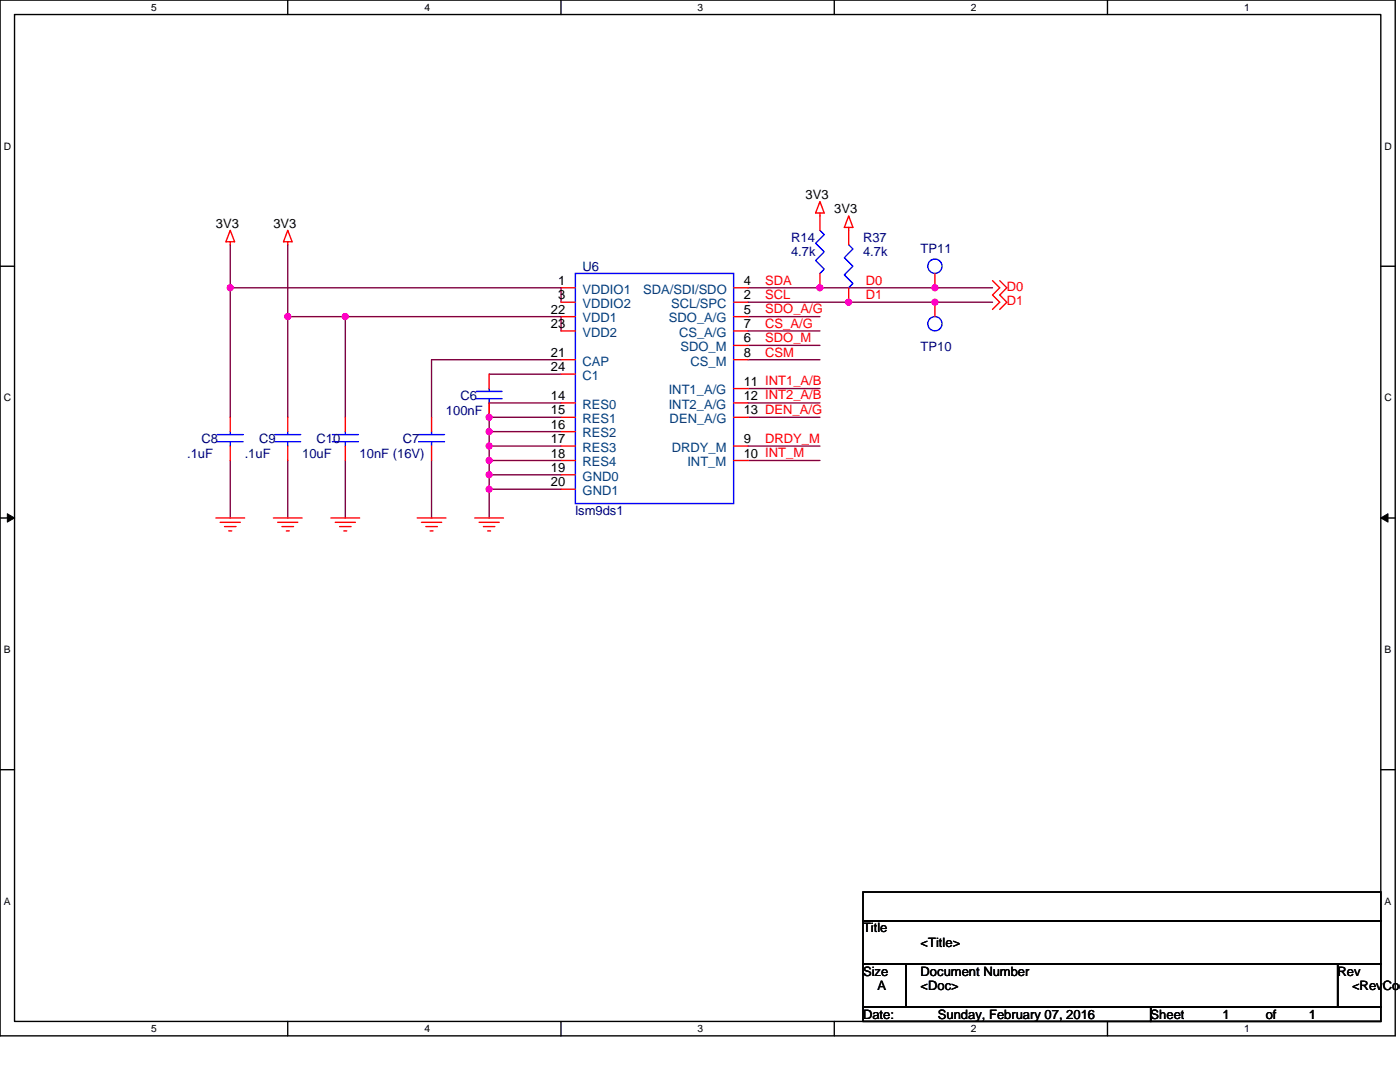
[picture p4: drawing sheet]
<svg xmlns="http://www.w3.org/2000/svg" width="279mm" height="216mm" viewBox="0 0 279 216" stroke-linecap="round" stroke-linejoin="round" font-family="sans-serif">
<path d="M0 0h278.4v206.7h-278.4zM2.9 2.9h272.7v200.9h-272.7z" fill="none" stroke="#000" stroke-width=".28"/>
<g fill="#fff">
<path d="M30.2 .3h1.1v2.3h-1.1z"/>
<path d="M30.2 204.1h1.1v2.3h-1.1z"/>
</g>
<path d="M57.4 0v2.9M57.4 203.8v2.9" fill="none" stroke="#000" stroke-width=".28"/>
<g fill="#fff">
<path d="M84.7 .3h1.1v2.3h-1.1z"/>
<path d="M84.7 204.1h1.1v2.3h-1.1z"/>
</g>
<path d="M112 0v2.9M112 203.8v2.9" fill="none" stroke="#000" stroke-width=".28"/>
<g fill="#fff">
<path d="M139.2 .3h1.2v2.3h-1.2z"/>
<path d="M139.2 204.1h1.2v2.3h-1.2z"/>
</g>
<path d="M166.5 0v2.9M166.5 203.8v2.9" fill="none" stroke="#000" stroke-width=".28"/>
<g fill="#fff">
<path d="M193.8 .3h1.1v2.3h-1.1z"/>
<path d="M193.8 204.1h1.1v2.3h-1.1z"/>
</g>
<path d="M221 0v2.9M221 203.8v2.9" fill="none" stroke="#000" stroke-width=".28"/>
<g fill="#fff">
<path d="M248.3 .3h1.1v2.3h-1.1z"/>
<path d="M248.3 204.1h1.1v2.3h-1.1z"/>
<path d="M.7 28h1.5v2.3h-1.5z"/>
<path d="M276.3 28h1.5v2.3h-1.5z"/>
<path d="M.7 78.2h1.5v2.3h-1.5z"/>
<path d="M276.3 78.2h1.5v2.3h-1.5z"/>
</g>
<path d="M0 53.1h2.9M275.6 53.1h2.8" fill="none" stroke="#000" stroke-width=".28"/>
<g fill="#fff">
<path d="M.7 128.5h1.4v2.2h-1.4z"/>
<path d="M276.3 128.5h1.4v2.2h-1.4z"/>
</g>
<path d="M0 103.4h2.9M275.6 103.4h2.8" fill="none" stroke="#000" stroke-width=".28"/>
<path d="M1.5 102.5l1.4 .9-1.4 .8zM275.6 103.4l1.4-.9v1.7z" fill="#000" stroke="#000" stroke-width=".2"/>
<g fill="#fff">
<path d="M.7 178.7h1.4v2.3h-1.4z"/>
<path d="M276.3 178.7h1.4v2.3h-1.4z"/>
</g>
<path d="M0 153.6h2.9M275.6 153.6h2.8M172.2 178h103.4v5.7h-103.4zM172.2 183.7h103.4v8.6h-103.4zM172.2 192.3h8.6v8.6h-8.6zM180.8 192.3h86.2v8.6h-86.2zM267 192.3h8.6v8.6h-8.6zM172.2 200.9h57.4v2.9h-57.4zM229.6 200.9h46v2.9h-46z" fill="none" stroke="#000" stroke-width=".28"/>
<g fill="none" stroke="#800040" stroke-width=".28">
<path d="M46 48.8v8.6M46 57.4v25.9M46 57.4h66v2.9M57.4 48.8v14.4M149.3 57.4h48.8M68.9 63.2h-11.5v20.1M97.6 74.7h14.4M112 71.8h-25.9v11.5M112 66v-2.8h-43.1v20.1M149.3 68.9h14.3M149.3 71.8h14.3M149.3 60.3h48.8"/>
<path d="M149.3 63.2h14.3M149.3 66h14.3M149.3 77.5h14.3M46 91.9v11.5M57.4 91.9v11.5M68.9 91.9v11.5M86.1 91.9v11.5M97.6 86.1h14.4M97.6 89h14.4M97.6 97.6h14.4M97.6 94.7h14.4M97.6 91.9h14.4"/>
<path d="M97.6 83.3h14.4M97.6 83.3v2.8M97.6 86.1v2.9M97.6 89v2.9M97.6 91.9v2.8M97.6 94.7v2.9M97.6 97.6v5.8M112 80.4h-14.4v2.9M149.3 80.4h14.3M149.3 83.3h14.3M149.3 89h14.3M149.3 91.9h14.3"/>
</g>
<g fill="#f0f" stroke="#f0f" stroke-width=".28">
<circle cx="97.6" cy="86.1" r=".57"/>
<circle cx="97.6" cy="89" r=".57"/>
<circle cx="97.6" cy="97.6" r=".57"/>
<circle cx="45.9" cy="57.4" r=".57"/>
<circle cx="68.9" cy="63.2" r=".57"/>
<circle cx="57.4" cy="63.2" r=".57"/>
<circle cx="97.6" cy="94.7" r=".57"/>
<circle cx="97.6" cy="91.9" r=".57"/>
<circle cx="97.6" cy="83.3" r=".57"/>
<circle cx="163.6" cy="57.4" r=".57"/>
<circle cx="186.6" cy="57.4" r=".57"/>
<circle cx="186.6" cy="60.3" r=".57"/>
<circle cx="169.4" cy="60.3" r=".57"/>
</g>
<g fill="none" stroke="#f00" stroke-width=".28">
<path d="M46 48.2v.6M46 46l.8 2.2h-1.7zM57.4 48.2v.6M57.4 46l.9 2.2h-1.7zM112 57.4h2.8M146.4 57.4h2.9M163.6 54.6v2.8M163.6 42.5v3.5M163.6 40.2l.9 2.3h-1.7zM169.4 45.4v3.4M169.4 57.4v2.9M169.4 43.1l.8 2.3h-1.7z"/>
<path d="M186.6 54.6v2.8M198.1 56l1.4 1.4-1.4 1.5 1.4 1.4-1.4 1.4M199.5 56l1.4 1.4-1.4 1.5 1.4 1.4-1.4 1.4M97.6 74.7v2.8M112 60.3h2.8M112 63.2h2.8M112 66h2.8M112 71.8h2.8M112 74.7h2.8M146.4 60.3h2.9M146.4 63.2h2.9M146.4 66h2.9"/>
<path d="M146.4 68.9h2.9M146.4 71.8h2.9M146.4 77.5h2.9M186.6 60.3v2.9M46 83.3v2.8M46 89v2.9M57.4 83.3v2.8M57.4 89v2.9M68.9 83.3v2.8M68.9 89v2.9M86.1 83.3v2.8M86.1 89v2.9"/>
<path d="M97.6 80.4v2.9M112 80.4h2.8M112 83.3h2.8M112 86.1h2.8M112 89h2.8M112 91.9h2.8M112 94.7h2.8M112 97.6h2.8M146.4 80.4h2.9M146.4 83.3h2.9M146.4 89h2.9M146.4 91.9h2.9"/>
<path d="M43.1 103.4h5.7M43.9 104.2h4.1M44.8 105.1h2.3M45.7 105.9h.5M54.6 103.4h5.7M55.4 104.2h4M56.3 105.1h2.3M57.1 105.9h.6M66 103.4h5.8M66.9 104.2h4M67.8 105.1h2.3M68.6 105.9h.6"/>
<path d="M83.3 103.4h5.7M84.1 104.2h4M85 105.1h2.3M85.9 105.9h.5M94.7 103.4h5.8M95.6 104.2h4M96.5 105.1h2.3M97.3 105.9h.6"/>
</g>
<g fill="none" stroke="#00f" stroke-width=".28">
<path d="M114.8 54.6h31.6v45.9h-31.6zM163.6 46l.9 .8-1.7 1.7 1.7 1.7-1.7 1.8 1.7 1.7-.9 .9M169.4 48.8l.8 .9-1.7 1.7 1.7 1.7-1.7 1.7 1.7 1.8-.8 .8M95 79.5h5.2M95 78.1h5.2M97.6 77.5v.6M97.6 79.5v.9M43.4 88.1h5.1M43.4 86.7h5.1M46 86.1v.6M46 88.1v.9M54.8 88.1h5.2"/>
<path d="M54.8 86.7h5.2M57.4 86.1v.6M57.4 88.1v.9M66.3 88.1h5.2M66.3 86.7h5.2M68.9 86.1v.6M68.9 88.1v.9M83.5 88.1h5.2M83.5 86.7h5.2M86.1 86.1v.6M86.1 88.1v.9"/>
<circle cx="186.6" cy="53.1" r="1.43"/>
<circle cx="186.6" cy="64.6" r="1.42"/>
</g>
<g font-size="2.6">
<text x="160.8" y="39.7">3V3</text>
<text x="43.1" y="45.4">3V3</text>
<text x="54.6" y="45.4">3V3</text>
<text x="166.5" y="42.5">3V3</text>
<text x="111.4" y="56.8">1</text>
<text x="111.4" y="59.7">3</text>
<text x="148.4" y="59.7">2</text>
<text x="148.4" y="56.8">4</text>
<text x="109.9" y="62.6">22</text>
<text x="109.9" y="65.4">23</text>
<text x="148.4" y="62.6">5</text>
<text x="148.4" y="65.4">7</text>
<text x="109.9" y="71.2">21</text>
<text x="148.4" y="68.3">6</text>
<text x="148.4" y="71.2">8</text>
<text x="109.9" y="74.1">24</text>
<text x="148.4" y="76.9">11 INT1_A/B</text>
<text x="109.9" y="79.8">14</text>
<text x="109.9" y="82.7">15</text>
<text x="148.4" y="82.7">13 DEN_A/G</text>
<text x="148.4" y="79.8">12 INT2_A/B</text>
<text x="109.9" y="85.5">16</text>
<text x="109.9" y="88.4">17</text>
<text x="148.4" y="88.4">9</text>
<text x="109.9" y="91.3">18</text>
<text x="109.9" y="94.1">19</text>
<text x="148.4" y="91.3">10 INT_M</text>
<text x="109.9" y="97">20</text>
<text x="172.2" y="186.1">Title</text>
<text x="183.7" y="188.9">&lt;Title&gt;</text>
<text x="172.2" y="194.7">Size</text>
<text x="175.1" y="197.5">A</text>
<text x="183.7" y="194.7">Document Number</text>
<text x="183.7" y="197.5">&lt;Doc&gt;</text>
<text x="267" y="194.7">Rev</text>
<text x="269.8" y="197.5">&lt;RevCod</text>
<text x="172.2" y="203.3">Date:</text>
<text x="187.2" y="203.3">Sunday, February 07, 2016</text>
<text x="229.6" y="203.3">Sheet</text>
<text x="244" y="203.3">1</text>
<text x="252.6" y="203.3">of</text>
<text x="261.2" y="203.3">1</text>
</g>
<g font-size="2.6" fill="#000080">
<text x="157.9" y="48.3">R14</text>
<text x="157.9" y="51.2">4.7k</text>
<text x="172.2" y="48.3">R37</text>
<text x="172.2" y="51.2">4.7k</text>
<text x="183.7" y="50.6">TP11</text>
<text x="116.3" y="54">U6</text>
<text x="183.7" y="70.1">TP10</text>
<text x="89" y="82.7">100nF</text>
<text x="91.9" y="79.9">C6</text>
<text x="40.2" y="88.5">C8</text>
<text x="51.7" y="88.5">C9</text>
<text x="63.2" y="88.5">C10</text>
<text x="80.4" y="88.5">C7</text>
<text x="37.3" y="91.3">.1uF</text>
<text x="48.8" y="91.3">.1uF</text>
<text x="60.3" y="91.3">10uF</text>
<text x="71.8" y="91.3">10nF (16V)</text>
<text x="114.8" y="102.8">lsm9ds1</text>
</g>
<g font-size="2.6" fill="#004080">
<text x="116.3" y="58.6">VDDIO1</text>
<text x="128.4" y="58.6">SDA/SDI/SDO</text>
<text x="116.3" y="61.5">VDDIO2</text>
<text x="116.3" y="64.3">VDD1</text>
<text x="133.5" y="64.3">SDO_A/G</text>
<text x="133.9" y="61.5">SCL/SPC</text>
<text x="116.3" y="67.2">VDD2</text>
<text x="135.5" y="67.2">CS_A/G</text>
<text x="135.8" y="70.1">SDO_M</text>
<text x="116.3" y="72.9">CAP</text>
<text x="116.3" y="75.8">C1</text>
<text x="137.8" y="72.9">CS_M</text>
<text x="116.3" y="81.6">RES0</text>
<text x="133.5" y="78.7">INT1_A/G</text>
<text x="133.5" y="81.6">INT2_A/G</text>
<text x="116.3" y="84.4">RES1</text>
<text x="116.3" y="87.3">RES2</text>
<text x="133.6" y="84.4">DEN_A/G</text>
<text x="116.3" y="90.2">RES3</text>
<text x="116.3" y="93">RES4</text>
<text x="116.3" y="95.9">GND0</text>
<text x="134.1" y="90.2">DRDY_M</text>
<text x="137.2" y="93">INT_M</text>
<text x="116.3" y="98.8">GND1</text>
</g>
<g font-size="2.6" fill="#f00">
<text x="152.7" y="56.9">SDA</text>
<text x="152.7" y="59.7">SCL</text>
<text x="172.8" y="56.9">D0</text>
<text x="172.8" y="59.7">D1</text>
<text x="200.9" y="58">D0</text>
<text x="152.7" y="62.5">SDO_A/G</text>
<text x="152.7" y="65.4">CS_A/G</text>
<text x="200.9" y="60.9">D1</text>
<text x="152.7" y="68.2">SDO_M</text>
<text x="152.7" y="71.2">CSM</text>
<text x="152.7" y="88.3">DRDY_M</text>
</g>
<g font-size="2">
<text x="30.2" y="2.2">5</text>
<text x="84.7" y="2.2">4</text>
<text x="139.2" y="2.2">3</text>
<text x="193.8" y="2.2">2</text>
<text x="248.3" y="2.2">1</text>
<text x=".7" y="29.8">D</text>
<text x="276.3" y="29.8">D</text>
<text x=".7" y="80.1">C</text>
<text x="276.3" y="80.1">C</text>
<text x=".7" y="130.3">B</text>
<text x="276.3" y="130.3">B</text>
<text x=".7" y="180.5">A</text>
<text x="276.3" y="180.5">A</text>
<text x="30.2" y="206">5</text>
<text x="84.7" y="206">4</text>
<text x="139.2" y="206">3</text>
<text x="193.8" y="206">2</text>
<text x="248.3" y="206">1</text>
</g>
</svg>
